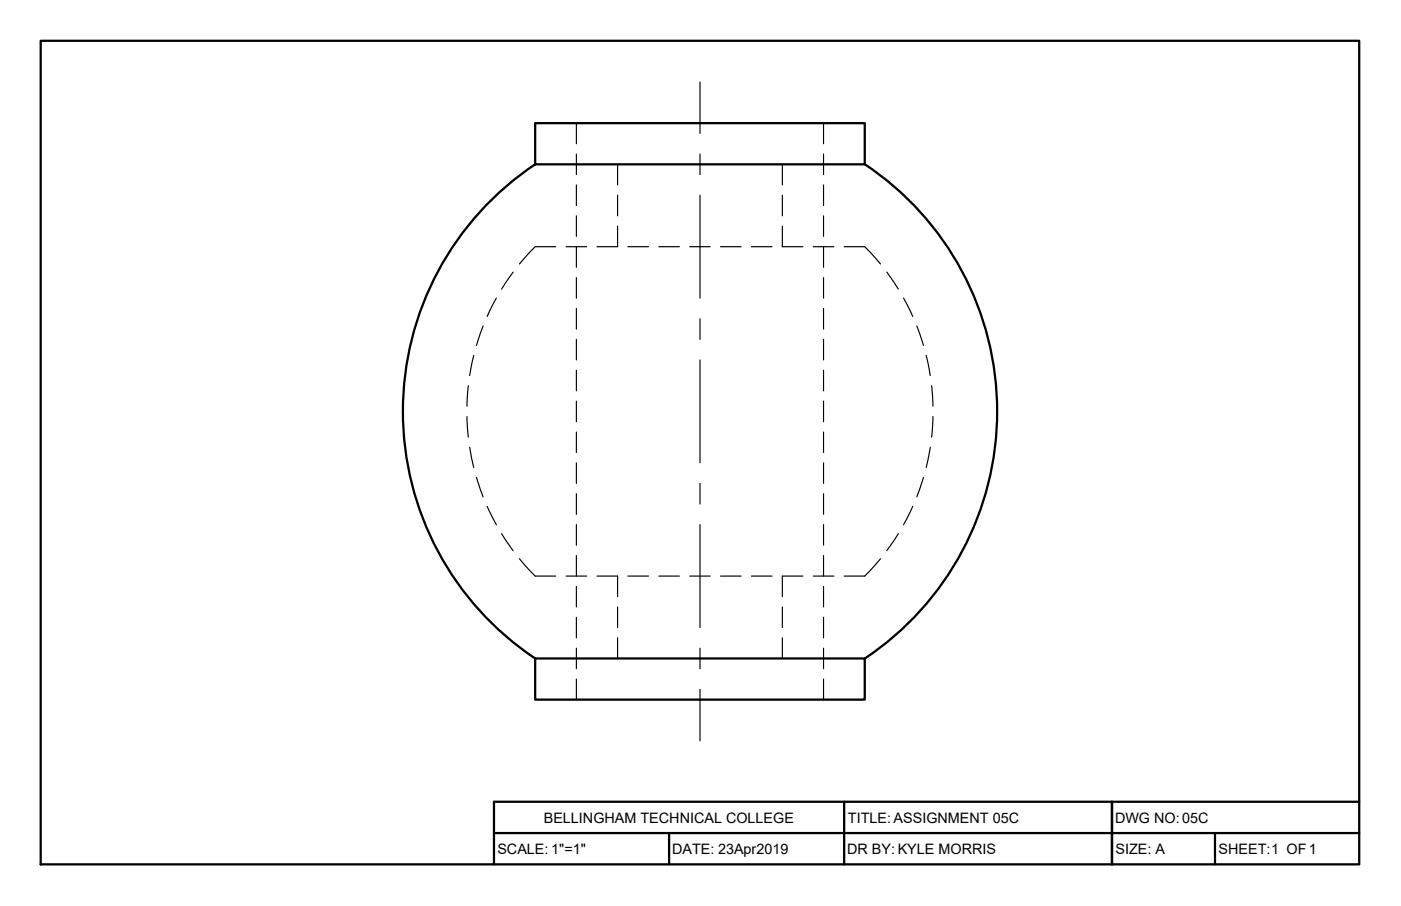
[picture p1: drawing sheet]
<svg xmlns="http://www.w3.org/2000/svg" width="432mm" height="279mm" viewBox="0 0 432 279" stroke-linecap="round" stroke-linejoin="round" font-family="sans-serif">
<!-- layer: Object -->
<path d="M164.9 38h101.6v12.7h-101.6zM165 50.7a91.6 91.6 0 0 0 0 152.4M266.6 50.7a91.6 91.6 0 0 1 0 152.4M164.9 203.1h101.6v12.7h-101.6z" fill="none" stroke="#000" stroke-width=".7"/>
<!-- layer: Center -->
<path d="M215.7 25.3v15.9M215.7 47.5v6.4M215.7 60.2v31.8M215.7 98.3v6.4M215.7 111v31.7M215.7 149.1v6.3M215.7 161.8v31.7M215.7 199.9v6.3M215.7 212.6v15.9" fill="none" stroke="#000" stroke-width=".36"/>
<!-- layer: Hidden -->
<g fill="none" stroke="#000" stroke-width=".36">
<path d="M177.6 38v6.3M253.8 38v6.3M177.6 47.5v6.4M177.6 57v6.4M190.3 50.7v6.3M241.1 50.7v6.3M253.8 47.5v6.4M253.8 57v6.4M171.3 76.1h-6.4l-4.8 5.3M174.5 76.1h6.3M177.6 66.6v6.3M177.6 76.1v6.3"/>
<path d="M190.3 60.2v6.4M190.3 69.7v6.4h-6.3M193.5 76.1h6.4M203 76.1h6.4M212.6 76.1h6.3M222.1 76.1h6.3M231.6 76.1h6.3M241.1 60.2v6.4M241.1 69.7v6.4h6.4M250.6 76.1h6.4M253.8 66.6v6.3M253.8 76.1v6.3"/>
<path d="M260.2 76.1h6.3l4.9 5.3M153 91.9l-2.9 5.7M158.2 83.9l-3.6 5.3M177.6 85.6v6.4M177.6 95.1v6.4M253.8 85.6v6.4M253.8 95.1v6.4M273.3 83.9l3.6 5.3M278.5 91.9l2.8 5.7M144.3 118.9l-.4 6.4M146 109.6l-1.2 6.2M148.9 100.5l-2.1 6"/>
<path d="M177.6 104.7v6.3M177.6 114.2v6.3M253.8 104.7v6.3M253.8 114.2v6.3M282.6 100.5l2 6M285.5 109.6l1.2 6.2M287.1 118.9l.4 6.4M143.9 128.5l.4 6.3M144.8 137.9l1.2 6.3M177.6 123.7v6.4M177.6 133.2v6.4M253.8 123.7v6.4"/>
<path d="M253.8 133.2v6.4M286.7 137.9l-1.2 6.3M287.5 128.4l-.4 6.4M146.8 147.2l2.1 6M150.1 156.2l2.9 5.6M177.6 142.7v6.4M177.6 152.3v6.3M253.8 142.7v6.4M253.8 152.3v6.3M281.3 156.2l-2.8 5.6M284.6 147.2l-2 6M154.6 164.6l3.6 5.2"/>
<path d="M160.1 172.3l4.8 5.4h6.4M174.5 177.7h6.3M177.6 161.8v6.3M177.6 171.3v6.4M184 177.7h6.3v6.3M193.5 177.7h6.4M203 177.7h6.4M212.6 177.7h6.3M222.1 177.7h6.3M231.6 177.7h6.3M247.5 177.7h-6.4v6.3M250.6 177.7h6.4"/>
<path d="M253.8 161.8v6.3M253.8 171.3v6.4M271.4 172.3l-4.9 5.4h-6.3M276.9 164.6l-3.6 5.2M177.6 180.8v6.4M177.6 190.4v6.3M177.6 199.9v6.3M190.3 187.2v6.3M190.3 196.7v6.4M241.1 187.2v6.3M241.1 196.7v6.4M253.8 180.8v6.4"/>
<path d="M253.8 190.4v6.3M253.8 199.9v6.3M177.6 209.4v6.4M253.8 209.4v6.4"/>
</g>
<!-- layer: TitleBox -->
<path d="M12.5 12.6h406.4v254h-406.4zM152.2 256.9h266.7M206.2 256.9v9.7M260.2 247.3v19.3M342.7 247.3v19.3zM374.5 256.9v9.7M418.9 247.3h-266.7v19.3" fill="none" stroke="#000" stroke-width=".7"/>
<g font-size="4.4">
<text x="167.6" y="253.7">BELLINGHAM TECHNICAL COLLEGE</text>
<text x="261.4" y="253.9">TITLE:ASSIGNMENT 05C</text>
<text x="343.7" y="253.8">DWG NO:05C</text>
<text x="153.3" y="263.5">SCALE: 1&quot;=1&quot;</text>
<text x="207.1" y="263.5">DATE: 23Apr2019</text>
<text x="261.1" y="263.5">DR BY: KYLE MORRIS</text>
<text x="343.8" y="263.5">SIZE: A</text>
<text x="375.6" y="263.5">SHEET:1 OF1</text>
</g>
</svg>
